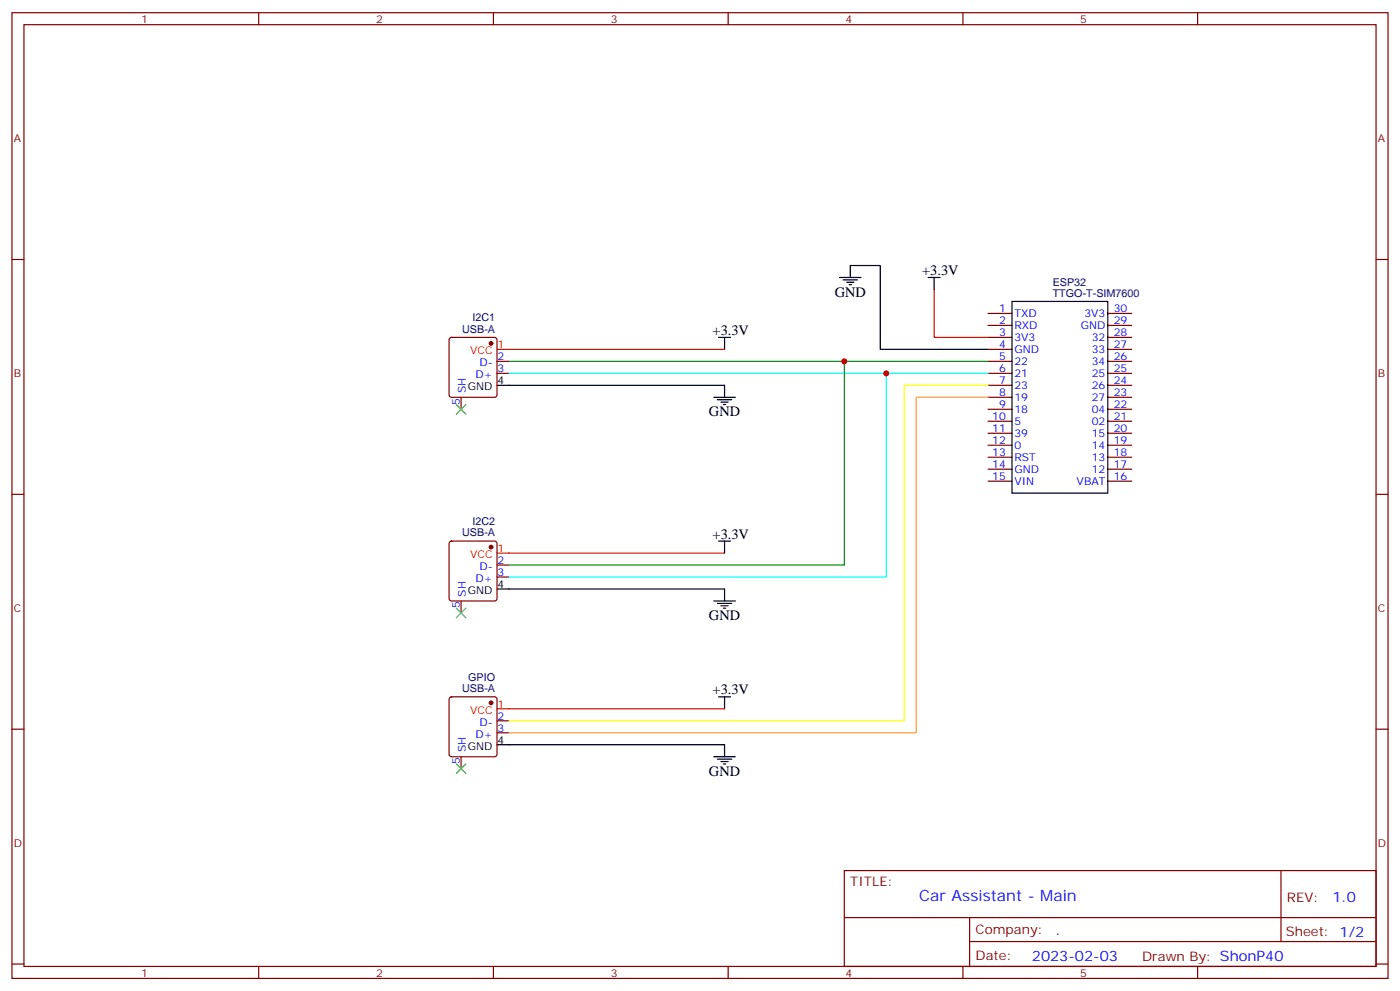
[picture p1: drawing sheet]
<svg xmlns="http://www.w3.org/2000/svg" width="412mm" height="292mm" viewBox="0 0 412 292" stroke-linecap="round" stroke-linejoin="round" font-family="sans-serif">
<g fill="none" stroke="#870000" stroke-width=".35">
<path d="M3.5 3.7h405.4v284.4h-405.4zM7.1 7.3h398.2v277.3h-398.2zM76.2 3.7v3.6M145.3 3.7v3.6M214.5 3.7v3.6M283.6 3.7v3.6M352.8 3.7v3.6M3.5 76.4h3.6M405.3 76.4h3.6M132.5 99.5l.5-.2h12.7l.5 .2 .2 .5v16.3l-.2 .5-.5 .2h-12.7l-.5-.3-.2-.4v-16.3zM291 92.3h7.1M291 95.8h7.1"/>
<path d="M291 99.3h7.1M326.3 92.3h7.1M326.3 95.8h7.1M326.3 99.3h7.1M135.8 117v3.5M146.4 106.4h3.5M146.4 109.9h3.5M291 102.9h7.1M291 106.4h7.1M291 109.9h7.1M291 113.5h7.1M291 117h7.1"/>
<path d="M326.3 102.9h7.1M326.3 106.4h7.1M326.3 109.9h7.1M326.3 113.5h7.1M326.3 117h7.1M291 120.5h7.1M291 124h7.1M291 127.6h7.1M291 131.1h7.1M291 134.6h7.1M291 138.1h7.1M326.3 120.5h7.1"/>
<path d="M326.3 124h7.1M326.3 127.6h7.1M326.3 131.1h7.1M326.3 134.6h7.1M326.3 138.1h7.1M3.5 145.6h3.6M132.5 159.5l.5-.2h12.7l.5 .2 .2 .5v16.2l-.2 .5-.5 .3h-12.7l-.5-.3-.2-.5v-16.2zM291 141.7h7.1M326.3 141.7h7.1M405.3 145.6h3.6M135.8 177v3.5M146.4 169.9h3.5"/>
<path d="M146.4 166.4h3.5M3.5 214.7h3.6M132.5 205.4l.5-.2h12.7l.5 .2 .2 .5v16.2l-.2 .5-.5 .2h-12.7l-.5-.2-.2-.5v-16.2zM146.4 215.8h3.5M146.4 212.2h3.5M405.3 214.7h3.6M135.8 222.8v3.5M248.7 256.3h156.6v28.3h-156.6zM377.3 256.4v20.8M248.7 270.2h156.5M285.6 277.2h119.6M285.6 270.2v14.1"/>
<path d="M3.5 283.8h3.6M76.2 284.6v3.5M145.3 284.6v3.5M214.5 284.6v3.5M283.6 284.6v3.5M352.8 284.6v3.5M405.3 283.8h3.6"/>
</g>
<g fill="none" stroke="#000" stroke-width=".35">
<path d="M211.7 99.3h3.5M213.4 99.3v3.6M247.3 81.7h6.3M248.4 82.4h4.2M249.4 83.1h2.1M250.1 83.8h.7M250.5 81.7v-3.5h8.8v24.7h31.7M273.4 81.7h3.5M275.2 81.7v3.5M298.1 88.8h28.2v56.4h-28.2zM146.4 113.5h67v3.5M210.3 117h6.3"/>
<path d="M211.3 117.7h4.2M212.4 118.4h2.1M213.1 119.1h.7M211.7 159.3h3.5M213.4 159.3v3.5M146.4 173.4h67v3.6M210.3 177h6.3M211.3 177.7h4.2M212.4 178.4h2.1M213.1 179.1h.7M146.4 219.3h67v3.5M211.7 205.2h3.5"/>
<path d="M213.4 205.2v3.5M210.3 222.8h6.3M211.3 223.5h4.2M212.4 224.2h2.1M213.1 224.9h.7"/>
</g>
<path d="M149.9 106.4h141.1M248.7 106.4v60h-98.8" fill="none" stroke="#008700" stroke-width=".35"/>
<path d="M275.2 85.2v14.1h15.8M146.4 102.9h67M146.4 162.8h67M146.4 208.7h67" fill="none" stroke="#f00" stroke-width=".35"/>
<g fill="#870000" stroke="#870000" stroke-width=".35">
<circle cx="144.6" cy="101.1" r=".53"/>
<circle cx="144.6" cy="161.1" r=".53"/>
<circle cx="144.6" cy="206.9" r=".53"/>
</g>
<path d="M149.9 109.9h141.1M261.1 109.9v60h-111.2" fill="none" stroke="#0ff" stroke-width=".35"/>
<path d="M134.4 119.1l2.8 2.8M137.2 119.1l-2.8 2.8M134.4 179.1l2.8 2.8M137.2 179.1l-2.8 2.8M134.4 224.9l2.8 2.9M137.2 224.9l-2.8 2.9" fill="none" stroke="#3c3" stroke-width=".35"/>
<path d="M291 117h-21.1v98.8h-120" fill="none" stroke="#f93" stroke-width=".35"/>
<path d="M291 113.5h-24.7v98.7h-116.4" fill="none" stroke="#ff0" stroke-width=".35"/>
<g fill="#c00">
<circle cx="261.1" cy="109.9" r=".88"/>
<circle cx="248.7" cy="106.4" r=".88"/>
</g>
<text font-size="4.6" fill="#00f" x="270.8" y="265.4">Car Assistant - Main</text>
<g font-size="4.2">
<text x="271.6" y="81">+3.3V</text>
<text x="245.9" y="87.3">GND</text>
<text x="209.9" y="98.6">+3.3V</text>
<text x="208.8" y="122.6">GND</text>
<text x="209.9" y="158.6">+3.3V</text>
<text x="208.8" y="182.6">GND</text>
<text x="209.9" y="204.5">+3.3V</text>
<text x="208.8" y="228.5">GND</text>
</g>
<g font-size="4.2" fill="#00f">
<text x="392.5" y="265.6">1.0</text>
<text x="310.9" y="275.2">.</text>
<text x="304" y="283">2023-02-03</text>
</g>
<g font-size="3.9" fill="#800">
<text x="250.5" y="260.9">TITLE:</text>
<text x="379.1" y="265.6">REV:</text>
<text x="287.4" y="275.1">Company:</text>
<text x="378.7" y="275.7">Sheet: 1/2</text>
<text x="287.4" y="282.8">Date:</text>
<text x="336.4" y="282.9">Drawn By: ShonP40</text>
</g>
<g font-size="3.2" fill="#800">
<text x="41.6" y="6.7">1</text>
<text x="110.8" y="6.7">2</text>
<text x="179.9" y="6.7">3</text>
<text x="249.1" y="6.7">4</text>
<text x="318.2" y="6.7">5</text>
<text x="4.1" y="41.8">A</text>
<text x="405.9" y="41.8">A</text>
<text x="4.1" y="111">B</text>
<text x="405.9" y="111">B</text>
<text x="4.1" y="180.1">C</text>
<text x="405.9" y="180.1">C</text>
<text x="4.1" y="249.3">D</text>
<text x="405.9" y="249.3">D</text>
<text x="41.6" y="287.5">1</text>
<text x="110.8" y="287.5">2</text>
<text x="179.9" y="287.5">3</text>
<text x="249.1" y="287.5">4</text>
<text x="318.2" y="287.5">5</text>
</g>
<g font-size="3.2" fill="#000080">
<text x="310.1" y="87.3">TTGO-T-SIM7600</text>
<text x="310.1" y="84.2">ESP32</text>
<text x="139.1" y="94.6">I2C1</text>
<text x="136.1" y="97.9">USB-A</text>
<text x="139.1" y="154.6">I2C2</text>
<text x="136.1" y="157.9">USB-A</text>
<text x="136.1" y="203.8">USB-A</text>
<text x="137.9" y="200.4">GPIO</text>
</g>
<g font-size="3.2" fill="#00f">
<text x="294.3" y="91.9">1</text>
<text x="294.3" y="95.5">2</text>
<text x="298.8" y="93.3">TXD</text>
<text x="319.4" y="93.3">3V3</text>
<text x="328.1" y="95.5">29</text>
<text x="328.1" y="91.9">30</text>
<text x="294.3" y="99">3</text>
<text x="298.8" y="96.9">RXD</text>
<text x="298.8" y="100.4">3V3</text>
<text x="318.3" y="96.9">GND</text>
<text x="321.6" y="100.4">32</text>
<text x="328.1" y="99">28</text>
<text x="141.2" y="107.8">D-</text>
<text x="146.6" y="106">2</text>
<text x="294.3" y="102.5">4</text>
<text x="294.3" y="106">5</text>
<text x="298.8" y="103.9">GND</text>
<text x="298.8" y="107.5">22</text>
<text x="321.6" y="107.5">34</text>
<text x="321.6" y="103.9">33</text>
<text x="328.1" y="106">26</text>
<text x="328.1" y="102.5">27</text>
<text x="140.1" y="111.3">D+</text>
<text x="146.6" y="109.6">3</text>
<text x="294.3" y="109.6">6</text>
<text x="294.3" y="113.1">7</text>
<text x="298.8" y="111">21</text>
<text x="321.6" y="111">25</text>
<text x="328.1" y="113.1">24</text>
<text x="328.1" y="109.6">25</text>
<text x="135.5" y="119.2" transform="rotate(-90 135.5 119.2)">5</text>
<text x="137.2" y="115.7" transform="rotate(-90 137.2 115.7)">SH</text>
<text x="294.3" y="116.6">8</text>
<text x="298.8" y="114.5">23</text>
<text x="298.8" y="118">19</text>
<text x="321.6" y="118">27</text>
<text x="321.6" y="114.5">26</text>
<text x="328.1" y="116.6">23</text>
<text x="292.3" y="123.7">10</text>
<text x="294.3" y="120.2">9</text>
<text x="298.8" y="121.6">18</text>
<text x="298.8" y="125.1">5</text>
<text x="321.6" y="125.1">02</text>
<text x="321.6" y="121.6">04</text>
<text x="328.1" y="123.7">21</text>
<text x="328.1" y="120.2">22</text>
<text x="292.3" y="127.2">11</text>
<text x="292.3" y="130.7">12</text>
<text x="298.8" y="128.6">39</text>
<text x="321.6" y="128.6">15</text>
<text x="328.1" y="130.7">19</text>
<text x="328.1" y="127.2">20</text>
<text x="292.3" y="134.3">13</text>
<text x="292.3" y="137.8">14</text>
<text x="298.8" y="132.2">0</text>
<text x="298.8" y="135.7">RST</text>
<text x="321.6" y="135.7">13</text>
<text x="321.6" y="132.2">14</text>
<text x="328.1" y="137.8">17</text>
<text x="328.1" y="134.3">18</text>
<text x="292.3" y="141.3">15</text>
<text x="298.8" y="139.2">GND</text>
<text x="298.8" y="142.7">VIN</text>
<text x="317.1" y="142.7">VBAT</text>
<text x="321.6" y="139.2">12</text>
<text x="328.1" y="141.3">16</text>
<text x="141.2" y="167.8">D-</text>
<text x="146.6" y="166">2</text>
<text x="140.1" y="171.3">D+</text>
<text x="146.6" y="169.5">3</text>
<text x="135.5" y="179.1" transform="rotate(-90 135.5 179.1)">5</text>
<text x="137.2" y="175.6" transform="rotate(-90 137.2 175.6)">SH</text>
<text x="141.2" y="213.6">D-</text>
<text x="146.6" y="215.4">3</text>
<text x="146.6" y="211.9">2</text>
<text x="137.2" y="221.5" transform="rotate(-90 137.2 221.5)">SH</text>
<text x="140.1" y="217.2">D+</text>
<text x="135.5" y="225" transform="rotate(-90 135.5 225)">5</text>
</g>
<g font-size="3.2" fill="#f00">
<text x="138.5" y="104.3">VCC</text>
<text x="146.6" y="102.5">1</text>
<text x="138.5" y="164.3">VCC</text>
<text x="146.6" y="162.5">1</text>
<text x="146.6" y="208.4">1</text>
<text x="138.5" y="210.1">VCC</text>
</g>
<g font-size="3.2">
<text x="146.6" y="113.1">4</text>
<text x="137.8" y="114.9">GND</text>
<text x="146.6" y="173.1">4</text>
<text x="137.8" y="174.8">GND</text>
<text x="137.8" y="220.7">GND</text>
<text x="146.6" y="218.9">4</text>
</g>
</svg>
